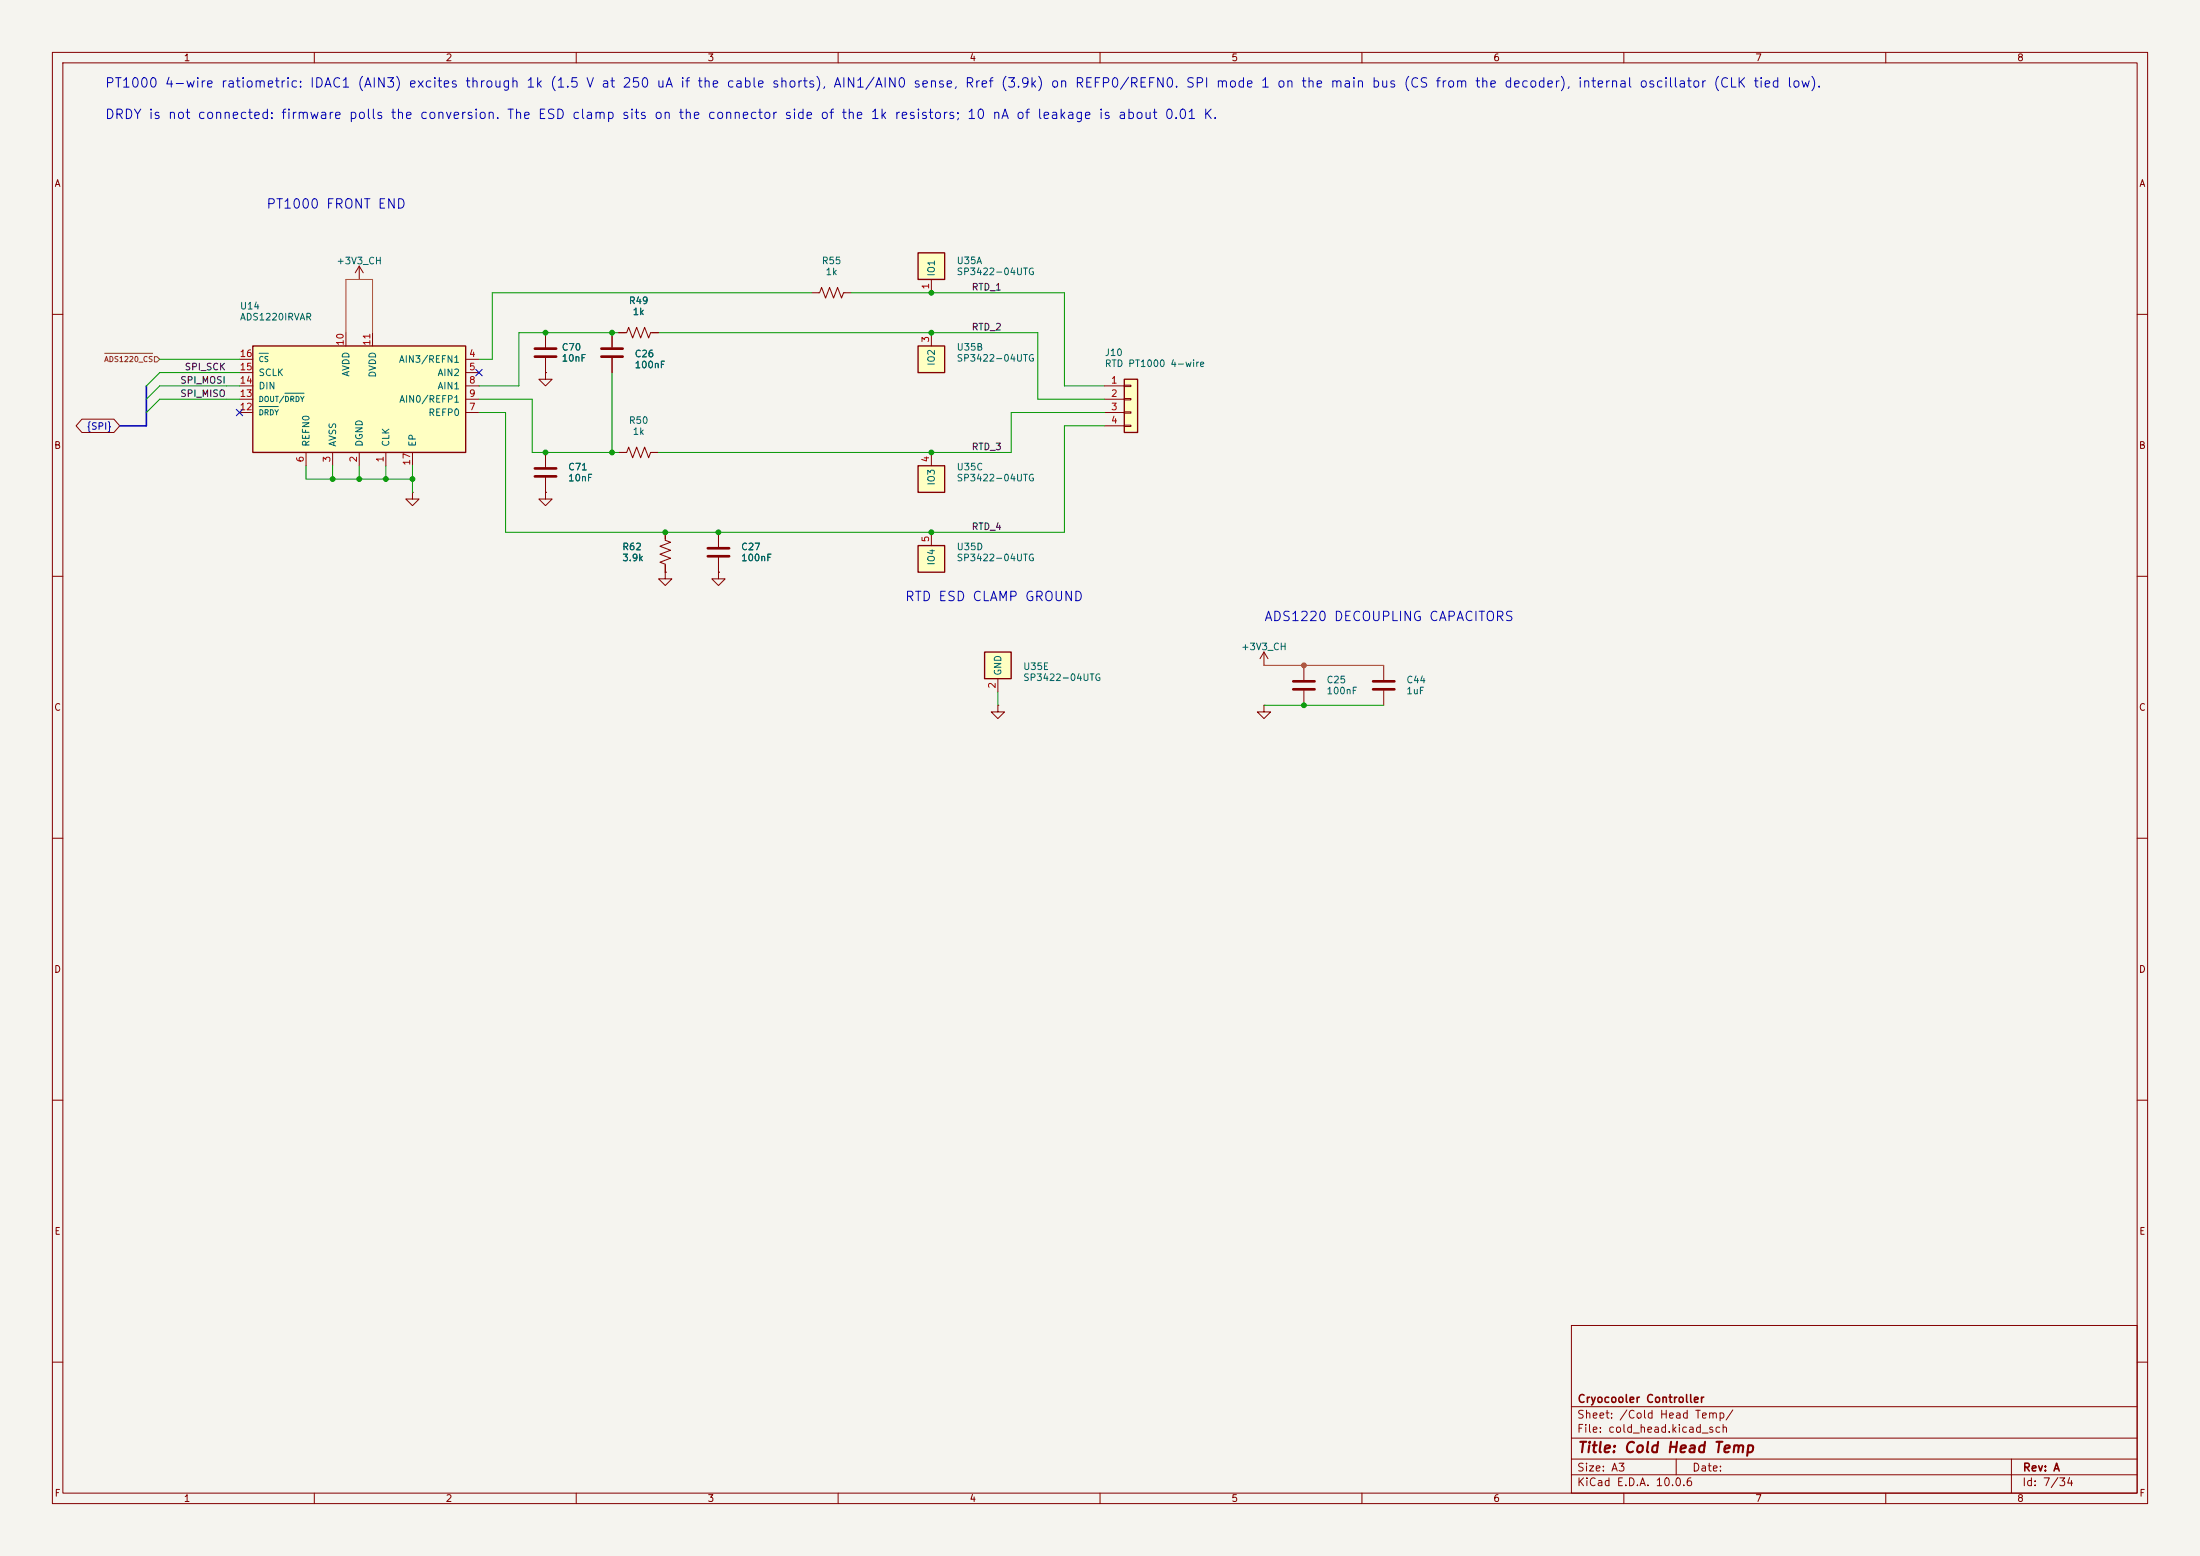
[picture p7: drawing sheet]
<svg xmlns="http://www.w3.org/2000/svg" width="420mm" height="297mm" viewBox="0 0 420 297" stroke-linecap="round" stroke-linejoin="round" font-family="sans-serif">
<path d="M0 0h420v297h-420z" fill="#f5f4ef" stroke="#f5f4ef" stroke-width=".19"/>
<g fill="none" stroke="#840000" stroke-width=".19">
<path d="M10 10h400v277h-400zM12 12h396v273h-396zM60 10v2M110 10v2M160 10v2M210 10v2M260 10v2M310 10v2M360 10v2M10 60h2M408 60h2M10 110h2"/>
<path d="M408 110h2M10 160h2M408 160h2M10 210h2M408 210h2M300 253h108v32h-108zM10 260h2M300 278.5h108M300 274.5h108M300 268.5h108M320 278.5v3M384 278.5v6.5"/>
<path d="M408 260h2M60 285v2M110 285v2M160 285v2M210 285v2M260 285v2M300 281.5h108M310 285v2M360 285v2"/>
</g>
<path d="M48.3 66h40.6v20.4h-40.6z" fill="#ffffc2"/>
<path d="M48.3 66h40.6v20.4h-40.6z" fill="none" stroke="#840000" stroke-width=".25"/>
<g fill="none" stroke="#840000" stroke-width=".19">
<path d="M45.7 68.6h2.6M45.7 71.1h2.6M45.7 78.7h2.6M45.7 73.7h2.6M45.7 76.2h2.6M66 63.5v2.5M71.1 63.5v2.5M88.9 68.6h2.5M88.9 71.1h2.5M88.9 78.7h2.5M88.9 73.7h2.5M88.9 76.2h2.5"/>
<path d="M104.1 71.1v1.3h1.3l-1.3 1.3-1.2-1.3h1.2M104.1 71.1h.1M104.1 63.5v2.8M104.1 68.3v2.8M116.8 63.5v2.8M116.8 68.3v2.8M58.4 86.4v2.5M63.5 86.4v2.5M68.6 86.4v2.5M73.7 86.4v2.5M78.7 94v1.3h1.3l-1.3 1.2-1.2-1.2h1.2M78.7 94h.1"/>
<path d="M78.7 86.4v2.5M104.1 94v1.3h1.3l-1.3 1.2-1.2-1.2h1.2M104.1 94h.1M104.1 86.4v2.8M104.1 91.2v2.8M118.1 86.4h1.5l.4-1.1 .8 2.1 .7-2.1 .8 2.1 .8-2.1 .7 2.1 .4-1h1.5M127 109.2v1.3h1.3l-1.3 1.3-1.3-1.3h1.3M127 109.2h.1M127 101.6v1.5l1 .4-2 .8 2 .7-2 .8 2 .8-2 .7 1 .4v1.5M137.2 109.2v1.3h1.2l-1.2 1.3-1.3-1.3h1.3M137.2 109.2h.1M137.2 101.6v2.8"/>
<path d="M137.2 106.4v2.8M264.2 127v2.8M264.2 131.8v2.8"/>
</g>
<path d="M49.5 77.6h3.6M49.5 67.4h1.7M54.4 75.1h3.6" fill="none" stroke="#006464" stroke-width=".19"/>
<path d="M102.1 66.5h4.1M102.1 68.1h4.1M114.8 66.5h4.1M114.8 68.1h4.1M102.1 89.4h4.1M102.1 90.9h4.1M135.1 104.6h4.1M135.1 106.2h4.1M262.1 130h4.1M262.1 131.6h4.1" fill="none" stroke="#840000" stroke-width=".51"/>
<path d="M175.3 48.3h5v5h-5z" fill="#ffffc2"/>
<path d="M175.3 48.3h5v5h-5z" fill="none" stroke="#840000" stroke-width=".25"/>
<path d="M68.6 53.3h.1M68.6 50.8l-.8 1.3M68.6 50.8l.7 1.3M68.6 50.8v2.5M154.9 55.9h1.6l.3-1 .8 2 .8-2 .7 2 .8-2 .8 2 .3-1h1.6M177.8 53.3v2.6M118.1 63.5h1.5l.4-1 .8 2 .7-2 .8 2 .8-2 .7 2 .4-1h1.5" fill="none" stroke="#840000" stroke-width=".19"/>
<path d="M175.3 88.9h5v5.1h-5z" fill="#ffffc2"/>
<path d="M175.3 88.9h5v5.1h-5z" fill="none" stroke="#840000" stroke-width=".25"/>
<path d="M177.8 86.4v2.5M241.3 127h.1M241.3 124.5l-.8 1.2M241.3 124.5l.8 1.2M241.3 124.5v2.5" fill="none" stroke="#840000" stroke-width=".19"/>
<path d="M214.6 72.4h2.6v10.2h-2.6z" fill="#ffffc2"/>
<path d="M214.6 72.4h2.6v10.2h-2.6z" fill="none" stroke="#840000" stroke-width=".25"/>
<path d="M210.8 73.7h3.8M210.8 76.2h3.8M210.8 78.7h3.8M214.6 73.5h1.3v.3h-1.3zM214.6 76.1h1.3v.2h-1.3zM214.6 78.6h1.3v.3h-1.3zM210.8 81.3h3.8M214.6 81.2h1.3v.2h-1.3z" fill="none" stroke="#840000" stroke-width=".19"/>
<path d="M175.3 66h5v5.1h-5z" fill="#ffffc2"/>
<path d="M175.3 66h5v5.1h-5z" fill="none" stroke="#840000" stroke-width=".25"/>
<path d="M177.8 63.5v2.5" fill="none" stroke="#840000" stroke-width=".19"/>
<path d="M188 124.5h5v5h-5z" fill="#ffffc2"/>
<path d="M188 124.5h5v5h-5z" fill="none" stroke="#840000" stroke-width=".25"/>
<path d="M190.5 129.5v2.6" fill="none" stroke="#840000" stroke-width=".19"/>
<path d="M175.3 104.1h5v5.1h-5z" fill="#ffffc2"/>
<path d="M175.3 104.1h5v5.1h-5z" fill="none" stroke="#840000" stroke-width=".25"/>
<g fill="none" stroke="#840000" stroke-width=".19">
<path d="M104.1 71.1h.1M104.1 63.5v2.8M104.1 68.3v2.8M116.8 63.5v2.8M116.8 68.3v2.8M118.1 63.5h1.3M124.5 63.5h1.2M15.6 80h6.1l1.2 1.3-1.2 1.3h-6.1l-1.1-1.3zM104.1 94h.1M104.1 86.4v2.8M104.1 91.2v2.8M127 109.2h.1"/>
<path d="M127 101.6v1.3M127 108v1.2M137.2 109.2h.1M137.2 101.6v2.8M137.2 106.4v2.8M177.8 101.6v2.5M190.5 134.6v1.3h1.3l-1.3 1.3-1.3-1.3h1.3M190.5 134.6h.1M241.3 134.6v1.3h1.3l-1.3 1.3-1.3-1.3h1.3M241.3 134.6h.1M248.9 127v2.8M248.9 131.8v2.8"/>
</g>
<path d="M246.9 130h4.1M246.9 131.6h4.1" fill="none" stroke="#840000" stroke-width=".51"/>
<path d="M20 67.4h9.1M29.5 68.1h.5l.5 .5-.5 .5h-.5z" fill="none" stroke="#725600" stroke-width=".19"/>
<path d="M27.9 73.7v7.6h-5" fill="none" stroke="#000084" stroke-width=".3"/>
<g fill="none" stroke="#009600" stroke-width=".19">
<path d="M154.9 55.9h-60.9v12.7h-2.6M162.6 55.9h40.6v17.8h7.6M30.5 68.6h15.2M45.7 73.7h-15.2l-2.6 2.5M45.7 71.1h-15.2l-2.6 2.6M45.7 76.2h-15.2l-2.6 2.5M91.4 78.7h5.1v22.9h106.7v-20.3h7.6M91.4 76.2h10.2v10.2h16.5M116.8 71.1v15.3M118.1 63.5h-19v10.2h-7.7M125.7 63.5h72.4v12.7h12.7M210.8 78.7h-17.8v7.7h-67.3"/>
<path d="M58.4 88.9v2.5h20.3M63.5 88.9v2.5M68.6 88.9v2.5M73.7 88.9v2.5M78.7 88.9v5.1M190.5 132.1v2.5M241.3 134.6h22.9"/>
</g>
<path d="M66 63.5v-10.2h5.1v10.2M241.3 127h22.9" fill="none" stroke="#d76e00" stroke-width=".19"/>
<path d="M45.1 78.1l1.2 1.2M46.3 78.1l-1.2 1.2M90.8 70.5l1.2 1.2M92 70.5l-1.2 1.2" fill="none" stroke="#000084" stroke-width=".19"/>
<g fill="#009600" stroke="#009600" stroke-width=".19">
<circle cx="78.7" cy="91.4" r=".46"/>
<circle cx="73.7" cy="91.4" r=".46"/>
<circle cx="127" cy="101.6" r=".46"/>
<circle cx="116.8" cy="86.4" r=".46"/>
<circle cx="137.2" cy="101.6" r=".46"/>
<circle cx="104.1" cy="86.4" r=".46"/>
<circle cx="63.5" cy="91.4" r=".46"/>
<circle cx="68.6" cy="91.4" r=".46"/>
<circle cx="248.9" cy="134.6" r=".46"/>
<circle cx="177.8" cy="86.4" r=".46"/>
<circle cx="177.8" cy="55.9" r=".46"/>
<circle cx="177.8" cy="63.5" r=".46"/>
<circle cx="177.8" cy="101.6" r=".46"/>
<circle cx="116.8" cy="63.5" r=".46"/>
<circle cx="104.1" cy="63.5" r=".46"/>
</g>
<circle cx="248.9" cy="127" r=".46" fill="#d76e00" stroke="#d76e00" stroke-width=".19"/>
<text font-size="2" fill="#840000" x="301" y="277.8">Title: Cold Head Temp</text>
<g font-size="1.8" fill="#0000c2">
<text x="19.9" y="17.2">PT1000 4-wire ratiometric: IDAC1 (AIN3) excites through 1k (1.5 V at 250 uA if the cable shorts), AIN1/AIN0 sense, Rref (3.9k) on REFP0/REFN0. SPI mode 1 on the main bus (CS from the decoder), internal oscillator (CLK tied low).</text>
<text x="19.9" y="23.2">DRDY is not connected: firmware polls the conversion. The ESD clamp sits on the connector side of the 1k resistors; 10 nA of leakage is about 0.01 K.</text>
<text x="50.7" y="40.3">PT1000 FRONT END</text>
<text x="172.6" y="115.2">RTD ESD CLAMP GROUND</text>
<text x="241.2" y="119">ADS1220 DECOUPLING CAPACITORS</text>
</g>
<g font-size="1.5" fill="#840000">
<text x="301" y="268.1">Cryocooler Controller</text>
<text x="300.9" y="273.8">File: cold_head.kicad_sch</text>
<text x="300.9" y="271.1">Sheet: /Cold Head Temp/</text>
<text x="300.9" y="281.2">Size: A3</text>
<text x="322.9" y="281.2">Date:</text>
<text x="386" y="281.2">Rev: A</text>
<text x="300.9" y="284">KiCad E.D.A. 10.0.6</text>
<text x="385.9" y="284">Id: 7/34</text>
</g>
<g font-size="1.3" fill="#840000">
<text x="35" y="12">1</text>
<text x="85" y="12">2</text>
<text x="135" y="12">3</text>
<text x="185" y="12">4</text>
<text x="235" y="12">5</text>
<text x="285" y="12">6</text>
<text x="335" y="12">7</text>
<text x="385" y="12">8</text>
<text x="10.3" y="36">A</text>
<text x="408.3" y="36">A</text>
<text x="10.2" y="86">B</text>
<text x="408.2" y="86">B</text>
<text x="10.2" y="136">C</text>
<text x="408.2" y="136">C</text>
<text x="10.2" y="186">D</text>
<text x="408.2" y="186">D</text>
<text x="10.3" y="236">E</text>
<text x="408.3" y="236">E</text>
<text x="10.3" y="286">F</text>
<text x="35" y="287">1</text>
<text x="85" y="287">2</text>
<text x="135" y="287">3</text>
<text x="185" y="287">4</text>
<text x="235" y="287">5</text>
<text x="285" y="287">6</text>
<text x="335" y="287">7</text>
<text x="385" y="287">8</text>
<text x="408.3" y="286">F</text>
</g>
<g font-size="1.3" fill="#006464">
<text x="64.1" y="50.7">+3V3_CH</text>
<text x="156.8" y="50.7">R55</text>
<text x="157.5" y="52.8">1k</text>
<text x="178.8" y="52.9" transform="rotate(-90 178.8 52.9)">IO1</text>
<text x="182.5" y="50.7">U35A</text>
<text x="182.5" y="52.8">SP3422-04UTG</text>
<text x="45.7" y="59.4">U14</text>
<text x="119.9" y="58.3">R49</text>
<text x="45.7" y="61.5">ADS1220IRVAR</text>
<text x="120.7" y="60.4">1k</text>
<text x="76" y="69.5">AIN3/REFN1</text>
<text x="107.1" y="67.2">C70</text>
<text x="107.1" y="69.3">10nF</text>
<text x="121.1" y="68.5">C26</text>
<text x="121.1" y="70.6">100nF</text>
<text x="178.8" y="69.9" transform="rotate(-90 178.8 69.9)">IO2</text>
<text x="182.5" y="67.2">U35B</text>
<text x="182.5" y="69.3">SP3422-04UTG</text>
<text x="210.8" y="68.3">J10</text>
<text x="210.8" y="70.4">RTD PT1000 4-wire</text>
<text x="49.2" y="74.6">DIN</text>
<text x="49.2" y="72.1">SCLK</text>
<text x="67" y="72" transform="rotate(-90 67 72)">AVDD</text>
<text x="72.1" y="72.2" transform="rotate(-90 72.1 72.2)">DVDD</text>
<text x="76.1" y="77.2">AIN0/REFP1</text>
<text x="83.4" y="72.1">AIN2</text>
<text x="83.4" y="74.6">AIN1</text>
<text x="81.7" y="79.7">REFP0</text>
<text x="119.9" y="81.2">R50</text>
<text x="120.7" y="83.3">1k</text>
<text x="59.4" y="85.4" transform="rotate(-90 59.4 85.4)">REFN0</text>
<text x="64.5" y="85.4" transform="rotate(-90 64.5 85.4)">AVSS</text>
<text x="69.5" y="85.4" transform="rotate(-90 69.5 85.4)">DGND</text>
<text x="74.6" y="85.4" transform="rotate(-90 74.6 85.4)">CLK</text>
<text x="79.7" y="85.4" transform="rotate(-90 79.7 85.4)">EP</text>
<text x="108.4" y="90.1">C71</text>
<text x="108.4" y="92.2">10nF</text>
<text x="178.8" y="92.8" transform="rotate(-90 178.8 92.8)">IO3</text>
<text x="182.5" y="90.1">U35C</text>
<text x="182.5" y="92.2">SP3422-04UTG</text>
<text x="118.7" y="105.3">R62</text>
<text x="118.7" y="107.4">3.9k</text>
<text x="141.4" y="105.3">C27</text>
<text x="141.4" y="107.4">100nF</text>
<text x="182.5" y="105.3">U35D</text>
<text x="182.5" y="107.4">SP3422-04UTG</text>
<text x="178.8" y="108" transform="rotate(-90 178.8 108)">IO4</text>
<text x="236.8" y="124.4">+3V3_CH</text>
<text x="191.5" y="129.1" transform="rotate(-90 191.5 129.1)">GND</text>
<text x="195.2" y="128.2">U35E</text>
<text x="195.2" y="130.3">SP3422-04UTG</text>
<text x="253.1" y="130.7">C25</text>
<text x="268.4" y="130.7">C44</text>
<text x="253.1" y="132.8">100nF</text>
<text x="268.4" y="132.8">1uF</text>
</g>
<g font-size="1.3" fill="#a90000">
<text x="177.7" y="55.3" transform="rotate(-90 177.7 55.3)">1</text>
<text x="177.7" y="65.5" transform="rotate(-90 177.7 65.5)">3</text>
<text x="45.7" y="71">15</text>
<text x="45.7" y="68.4">16</text>
<text x="65.9" y="66.1" transform="rotate(-90 65.9 66.1)">10</text>
<text x="71" y="66.1" transform="rotate(-90 71 66.1)">11</text>
<text x="89.4" y="68.4">4</text>
<text x="89.4" y="71">5</text>
<text x="45.7" y="76.1">13</text>
<text x="45.7" y="73.5">14</text>
<text x="89.4" y="73.5">8</text>
<text x="89.4" y="76.1">9</text>
<text x="212" y="73.5">1</text>
<text x="212" y="76.1">2</text>
<text x="45.7" y="78.6">12</text>
<text x="89.4" y="78.6">7</text>
<text x="212" y="78.6">3</text>
<text x="212" y="81.1">4</text>
<text x="58.3" y="88.4" transform="rotate(-90 58.3 88.4)">6</text>
<text x="63.4" y="88.4" transform="rotate(-90 63.4 88.4)">3</text>
<text x="68.4" y="88.4" transform="rotate(-90 68.4 88.4)">2</text>
<text x="73.5" y="88.4" transform="rotate(-90 73.5 88.4)">1</text>
<text x="78.6" y="89" transform="rotate(-90 78.6 89)">17</text>
<text x="177.7" y="88.4" transform="rotate(-90 177.7 88.4)">4</text>
<text x="177.7" y="103.6" transform="rotate(-90 177.7 103.6)">5</text>
<text x="190.4" y="131.5" transform="rotate(-90 190.4 131.5)">2</text>
</g>
<g font-size="1.3" fill="#0f0f0f">
<text x="185.4" y="55.8">RTD_1</text>
<text x="185.4" y="63.4">RTD_2</text>
<text x="35.2" y="71">SPI_SCK</text>
<text x="34.3" y="76.1">SPI_MISO</text>
<text x="34.3" y="73.5">SPI_MOSI</text>
<text x="185.4" y="86.2">RTD_3</text>
<text x="185.4" y="101.5">RTD_4</text>
</g>
<text font-size="1.3" fill="#000084" x="16.4" y="82.3">{SPI}</text>
<text font-size="1" fill="#725600" x="19.8" y="69.3">ADS1220_CS</text>
<g font-size="1" fill="#006464">
<text x="49.3" y="69.3">CS</text>
<text x="49.3" y="77">DOUT/DRDY</text>
<text x="49.3" y="79.5">DRDY</text>
</g>
</svg>
